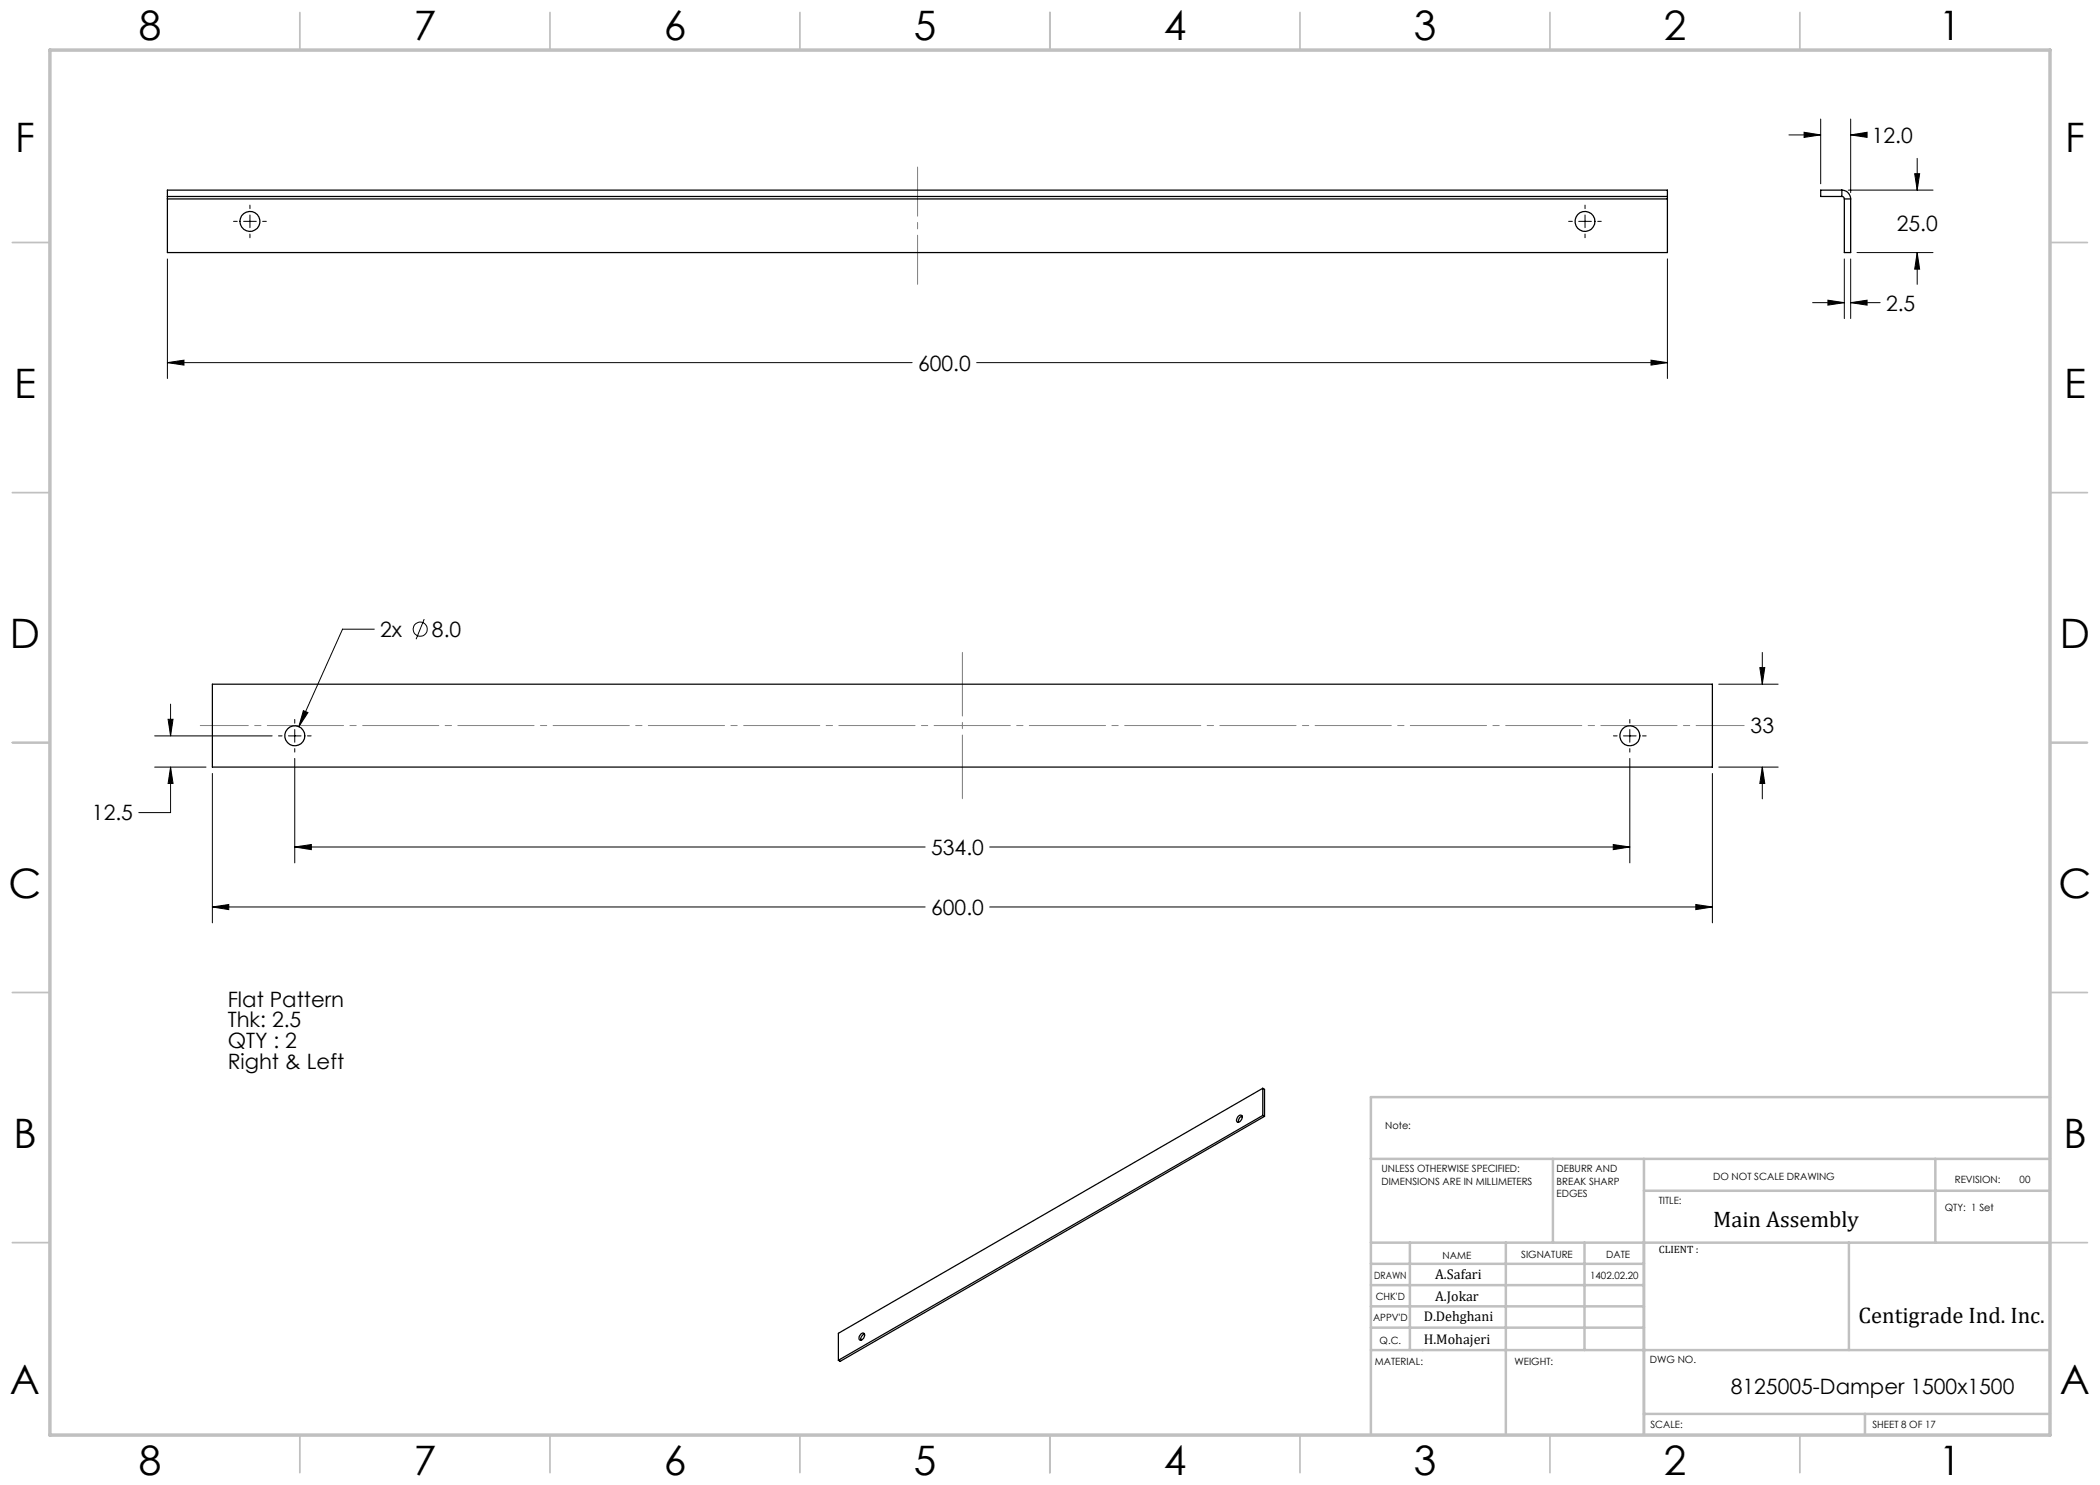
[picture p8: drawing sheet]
<svg xmlns="http://www.w3.org/2000/svg" width="420mm" height="297mm" viewBox="0 0 420 297" stroke-linecap="round" stroke-linejoin="round" font-family="sans-serif">
<g fill="none" stroke="#000" stroke-width=".2">
<path d="M357.8 27h6.3M360.8 26.5l3.3 .5-3.3 .5zM364.1 23.8v13M369.6 38h17M370.1 27l3.3-.5v1zM370.1 23.8v14.7M370.1 27h3.1M382.9 34.7h1l-.5 3.3zM383.4 31.7v6.3M33.5 51.8v23.9M46.7 44.3h.7M48.7 44.3h2.6"/>
<path d="M50 41v.7M50 43v2.5M50 46.8v.8M52.5 44.3h.8M313.7 44.3h.8M315.7 44.3h2.6M317 41v.7M317 43v2.5M317 46.8v.8M319.5 44.3h.8M333.5 51.8v23.9M368.9 51.8v11.9"/>
<path d="M370.1 51.8v11.9M371.4 50.5h15.2M383.4 50.5l.5 3.3h-1zM383.4 50.5v6.4M33.5 72.5l3.3-.5v1zM33.5 72.5h148.9M195.3 72.5h138.2M330.2 72l3.3 .5-3.3 .5zM362.5 60.5h6.4M365.6 60l3.3 .5-3.3 .5zM370.1 60.5l3.3-.5v1zM370.1 60.5h5.9"/>
<path d="M74.9 125.8h-6.4l-8.7 19.5M84.8 123.8l-1.6 4M343.7 136.8h11.9M352 133.5h1l-.5 3.3zM352.5 130.5v6.3M30.9 147.2h23.5M30.9 153.4h10.3M33.6 143.9h1l-.5 3.3zM34.1 153.4l.5 3.3h-1zM34.1 153.4v9.1h-6.3M34.1 140.8v6.4M42.5 154.7v29.9"/>
<path d="M55.7 147.2h.7M57.7 147.2h2.5M58.9 143.9v.7M58.9 145.9v2.5M58.9 149.7v.7M58.9 151.7v20.9M60.7 142.1l.9 .4-1.8 2.8zM61.5 147.2h.7M322.7 147.2h.7M324.7 147.2h2.5M326 143.9v.7M326 145.9v2.5"/>
<path d="M326 149.7v.7M326 151.7v20.9M328.5 147.2h.7M342.5 154.7v29.9M343.7 153.4h11.9M352.5 153.4l.5 3.3h-1zM352.5 153.4v6.4M58.9 169.4l3.4-.5v1zM58.9 169.4h126.1M197.9 169.4h128.1M322.7 168.9l3.3 .5-3.3 .5zM42.5 181.4l3.3-.5v1z"/>
<path d="M42.5 181.4h142.5M197.9 181.4h144.6M339.2 180.9l3.3 .5-3.3 .5z"/>
<circle cx="84" cy="125.8" r="1.4"/>
</g>
<path d="M183.5 33.4v23.5" fill="none" stroke="#808080" stroke-width=".2" stroke-dasharray="15.2 1.3 1.3 1.3" stroke-dashoffset="5.4"/>
<path d="M192.5 159.7v-29.2" fill="none" stroke="#808080" stroke-width=".2" stroke-dasharray="15.2 1.3 1.3 1.3" stroke-dashoffset="2.5"/>
<path d="M40.1 145.1h308.7" fill="none" stroke="#808080" stroke-width=".2" stroke-dasharray="15.2 1.3 1.3 1.3" stroke-dashoffset="5.6"/>
<g fill="none" stroke="#c0c0c0" stroke-width=".35">
<path d="M60 2.5v7.5M110 2.5v7.5M160 2.5v7.5M210 2.5v7.5M260 2.5v7.5M310 2.5v7.5M360 2.5v7.5M2.5 48.5h7.5M410 48.5h7.5M2.5 98.5h7.5M410 98.5h7.5M2.5 148.5h7.5"/>
<path d="M410 148.5h7.5M2.5 198.5h7.5M410 198.5h7.5M2.5 248.5h7.5M410 248.5h7.5M60 287v7.5M110 287v7.5M160 287v7.5M210 287v7.5M260 287v7.5M310 287v7.5M360 287v7.5"/>
</g>
<g fill="none" stroke="#c0c0c0" stroke-width=".5">
<path d="M410 219.4h-135.8v67.4M274.2 231.8h135.8M310.6 231.8v16.7M328.8 231.8v55.2M328.8 238.2h81.2M387.1 231.8v16.7M274.2 248.5h135.8M274.2 257h54.6M274.2 252.8h54.6M282 248.5v21.5M301.2 248.5v38.3M316.9 248.5v21.5"/>
<path d="M369.8 248.5v21.5M274.2 265.5h54.6M274.2 261.3h54.6M274.2 270h135.8M328.8 282.8h81.2M373 282.8v4.2"/>
</g>
<path d="M10 10h400v277h-400z" fill="none" stroke="#c0c0c0" stroke-width=".7"/>
<path d="M330.2 72l3.3 .5-3.3 .5zM33.5 72.5l3.3-.5v1zM365.6 60l3.3 .5-3.3 .5zM370.1 60.5l3.3-.5v1zM382.9 34.7h1l-.5 3.3zM383.4 50.5l.5 3.3h-1zM370.1 27l3.3-.5v1zM360.8 26.5l3.3 .5-3.3 .5zM58.9 169.4l3.4-.5v1zM322.7 168.9l3.3 .5-3.3 .5zM60.7 142.1l-.9 3.2 1.8-2.8zM34.1 153.4l.5 3.3h-1zM33.6 143.9h1l-.5 3.3zM352 133.5h1l-.5 3.3zM352.5 153.4l.5 3.3h-1zM42.5 181.4l3.3-.5v1zM339.2 180.9l3.3 .5-3.3 .5z" fill="#000"/>
<g fill="none" stroke="#000" stroke-width=".25">
<path d="M33.5 39.3v.5M33.5 39.3v-1.3h300v1.3M33.5 39.8v10.7h300v-10.7M33.5 39.3h300M33.5 39.8h300M333.5 39.3v.5M368.4 38a1.81 1.81 0 0 1 1.7 1.8M368.4 39.3l.3 .1 .2 .4M368.4 38h-4.3v1.3h4.3M368.4 38v1.3M368.9 39.8h1.2M368.9 39.8v10.7h1.2v-10.7"/>
<path d="M42.5 136.8h300v16.6h-300zM252.6 217.7l.3 .2v5.4M252.6 217.7v5.4M252.6 217.7l-84.9 49v5.4M247.8 223.2l.4-.2a.87 .87 0 0 1 .1 1 .87 .87 0 0 1-.8 .4l-.2-.4zM248.4 223.2a1.2 1.2 0 0 0-.7 1.3M252.6 223.1l.3 .2M252.6 223.1l-84.9 49M252.9 223.3l-84.9 49-.3-.2M172.2 266.8a.45 .45 0 0 1 .7 0 .45 .45 0 0 1-.1 .6l-.3 .4a.43 .43 0 0 1-.6 .2 .43 .43 0 0 1-.1-.7zM172.9 266.8a1.21 1.21 0 0 0-.7 1.3"/>
<circle cx="50" cy="44.3" r="2"/>
<circle cx="317" cy="44.3" r="2"/>
<circle cx="59" cy="147.2" r="2.01"/>
<circle cx="326" cy="147.2" r="2.02"/>
</g>
<g font-size="8.1">
<text x="27.8" y="8">8</text>
<text x="82.8" y="8">7</text>
<text x="132.8" y="8">6</text>
<text x="182.8" y="8">5</text>
<text x="232.8" y="8">4</text>
<text x="282.8" y="8">3</text>
<text x="332.8" y="8">2</text>
<text x="387.8" y="8">1</text>
<text x="3" y="30.4">F</text>
<text x="413" y="30.4">F</text>
<text x="2.8" y="79.6">E</text>
<text x="412.8" y="79.6">E</text>
<text x="2" y="129.6">D</text>
<text x="412" y="129.6">D</text>
<text x="1.7" y="179.6">C</text>
<text x="411.7" y="179.6">C</text>
<text x="2.7" y="229.6">B</text>
<text x="412.7" y="229.6">B</text>
<text x="2" y="278.9">A</text>
<text x="412" y="278.9">A</text>
<text x="27.8" y="295">8</text>
<text x="82.8" y="295">7</text>
<text x="132.8" y="295">6</text>
<text x="182.8" y="295">5</text>
<text x="232.8" y="295">4</text>
<text x="282.8" y="295">3</text>
<text x="332.8" y="295">2</text>
<text x="387.8" y="295">1</text>
</g>
<g font-size="4.5">
<text x="342.6" y="245.3">Main Assembly</text>
<text x="371.7" y="264.6">Centigrade Ind. Inc.</text>
</g>
<g font-size="4.2">
<text x="374.4" y="28.6">12.0</text>
<text x="379.3" y="46.3">25.0</text>
<text x="377.2" y="62.1">2.5</text>
<text x="183.6" y="74.1">600.0</text>
<text x="76.1" y="127.4">2x</text>
<text x="86.4" y="127.4">8.0</text>
<text x="350.1" y="146.6">33</text>
<text x="18.4" y="164.1">12.5</text>
<text x="186.2" y="171">534.0</text>
<text x="186.2" y="183">600.0</text>
<text x="45.5" y="201.3">Flat Pattern</text>
<text x="45.5" y="205.5">Thk: 2.5</text>
<text x="45.5" y="209.7">QTY : 2</text>
<text x="45.5" y="213.8">Right &amp; Left</text>
<text x="346.2" y="278.8">8125005-Damper 1500x1500</text>
</g>
<g font-size="2.8">
<text x="287" y="255.9">A.Safari</text>
<text x="287" y="260.1">A.Jokar</text>
<text x="284.7" y="264.2">D.Dehghani</text>
<text x="284.7" y="268.7">H.Mohajeri</text>
</g>
<text font-size="2.1" x="331.8" y="250.7">CLIENT :</text>
<g font-size="2">
<text x="277" y="225.8">Note:</text>
<text x="276.3" y="234.5">UNLESS OTHERWISE SPECIFIED:</text>
<text x="276.3" y="237">DIMENSIONS ARE IN MILLIMETERS</text>
<text x="311.3" y="234.5">DEBURR AND</text>
<text x="311.3" y="237">BREAK SHARP</text>
<text x="311.3" y="239.5">EDGES</text>
<text x="342.6" y="236">DO NOT SCALE DRAWING</text>
<text x="391" y="236.6">REVISION:</text>
<text x="403.9" y="236.6">00</text>
<text x="331.8" y="240.8">TITLE:</text>
<text x="389" y="242.2">QTY: 1 Set</text>
<text x="288.5" y="251.7">NAME</text>
<text x="304.2" y="251.7">SIGNATURE</text>
<text x="321.2" y="251.7">DATE</text>
<text x="274.8" y="255.9">DRAWN</text>
<text x="318" y="255.9">1402.02.20</text>
<text x="275.1" y="260.1">CHK'D</text>
<text x="274.6" y="264.2">APPV'D</text>
<text x="275.9" y="268.7">Q.C.</text>
<text x="275" y="273">MATERIAL:</text>
<text x="302.9" y="273">WEIGHT:</text>
<text x="330" y="272.5">DWG NO.</text>
<text x="330.1" y="285.6">SCALE:</text>
<text x="374.5" y="285.6">SHEET 8 OF 17</text>
</g>
</svg>
